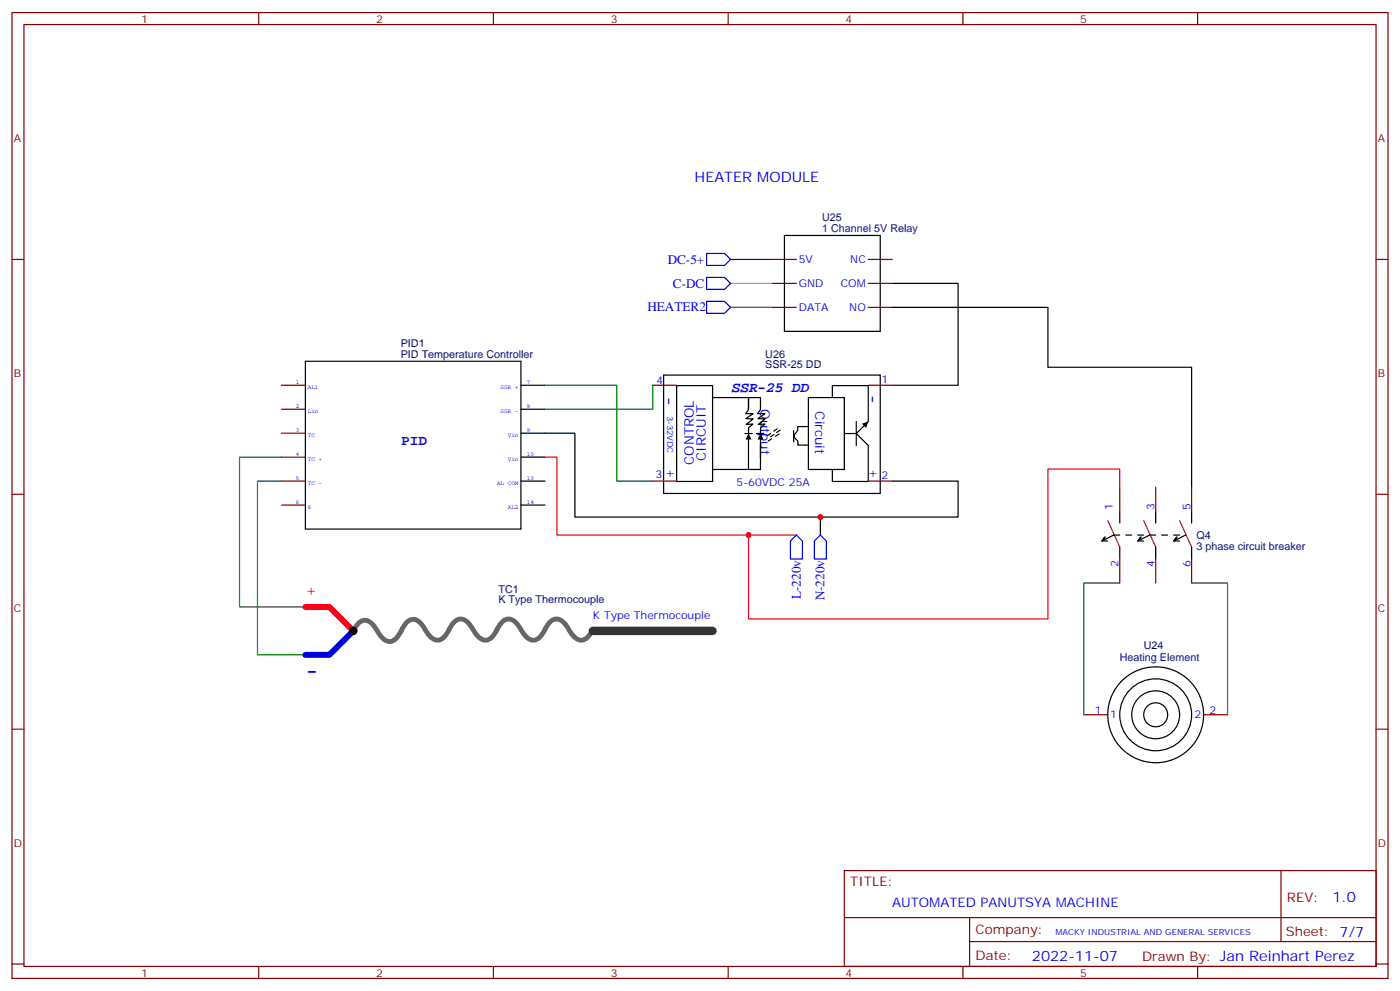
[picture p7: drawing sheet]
<svg xmlns="http://www.w3.org/2000/svg" width="412mm" height="292mm" viewBox="0 0 412 292" stroke-linecap="round" stroke-linejoin="round" font-family="sans-serif">
<g fill="none" stroke="#870000" stroke-width=".35">
<path d="M3.5 3.7h405.4v284.3h-405.4zM7.1 7.2h398.2v277.3h-398.2zM76.2 3.7v3.5M145.3 3.7v3.5M214.5 3.7v3.5M283.6 3.7v3.5M352.8 3.7v3.5M3.5 76.4h3.6M227.5 76.4h7.1M255.8 76.4h7M405.3 76.4h3.6M227.5 83.4h7.1"/>
<path d="M227.5 90.5h7.1M255.8 83.4h7M255.8 90.5h7M82.9 113.4h7.1M192.3 113.4h7M255.8 113.4h7M82.9 120.5h7.1M82.9 127.5h7.1M82.9 134.6h7.1M3.5 145.5h3.6M82.9 141.6h7.1M82.9 148.7h7.1"/>
<path d="M192.3 141.6h7M255.8 141.6h7M329.8 143.4v7.1M340.4 143.4v7.1M351 143.4v7.1M405.3 145.5h3.6M329.8 164.6v7M340.4 164.6v7M351 164.6v7M3.5 214.7h3.6M319.3 210.4h7M354.5 210.4h7.1"/>
<path d="M405.3 214.7h3.6M248.7 256.3h156.6v28.2h-156.6zM377.3 256.3v20.9M248.7 270.1h156.5M285.6 277.2h119.6M285.6 270.1v14.2M3.5 283.8h3.6M76.2 284.5v3.5M145.3 284.5v3.5M214.5 284.5v3.5M283.6 284.5v3.5M352.8 284.5v3.5"/>
<path d="M405.3 283.8h3.6"/>
</g>
<path d="M215.2 90.5h12.3M160.5 113.4h21.2v28.2h10.6M192.3 113.4v7.1h-31.8M82.9 134.6h-12.3v44.1h19.4M82.9 141.6h-7.1v51.2h14.2M329.8 171.6h-10.5v38.8M351 171.6h10.6v38.8" fill="none" stroke="#008700" stroke-width=".35"/>
<path d="M208.1 74.6h5.3l1.8 1.8-1.8 1.7h-5.3zM215.2 76.4h12.3M208.1 88.7h5.3l1.8 1.8-1.8 1.8h-5.3zM208.1 81.7h5.3l1.8 1.7-1.8 1.8h-5.3zM234.6 157.5l1.8 1.8v5.3h-3.6v-5.3zM241.7 157.5l1.7 1.8v5.3h-3.5v-5.3z" fill="none" stroke="#00f" stroke-width=".35"/>
<path d="M215.2 83.4h12.3" fill="none" stroke="#f0f" stroke-width=".35"/>
<g fill="none" stroke="#000" stroke-width=".35">
<path d="M231.1 69.3h28.2v28.2h-28.2zM262.8 83.4h19.4v30h-19.4M262.8 90.5h45.9v17.6h42.3v35.3M90 106.4h63.5v49.4h-63.5zM153.5 113.4h7M195.5 110.4h63.8v34.9h-63.8zM199.3 113.5h10.6v28.2h-10.6zM209.9 117h14.1v3.6l-.8 1.2h2.2l-2.2 1.4 2.2 .1-2.1 1.7 2-.2-1.3 1.1v1.6M220.5 117v3.6v-3.6M238.1 117h10.6v21.2h-10.6zM245.2 117v-3.5h10.6v10.6l-3.6 3.5M153.5 127.5h15.8v24.7h72.4v5.3"/>
<path d="M153.5 120.5h7M153.5 134.6h7M219.4 127.6h2.2M220.5 120.6l-.8 1.2h2.1l-2.1 1.4 2.2 .1-2.1 1.7 2-.2-1.3 1.1v1.6M220.5 127.6v10.6M222.8 127.6h2.2M224 134.7v-3.5v7h-14.1M224 127.6v3.6M227 127.6l-1 .7M227.3 129.2l-1 .7M228 127.9l-1 .7M228.9 126.3l-1 .6"/>
<path d="M229.4 127.8l-1 .6M229.8 126.6l-1 .7M233.8 126.7v3.4M237.9 125.6h-2.9v1.1l-1 1.2v.9l1 1.1v1.1l3 .1M248.7 127.6h3.5M252.2 127.6l3.6 3.6v10.5h-10.6v-3.5M252.2 124.1v7.1M153.5 141.6h7M153.5 148.7h7M262.8 141.6h19.4v10.6h-40.5M325.6 158.1l-.9 1.1M329.8 150.5v3.5"/>
<path d="M329.8 157.5h-1.7l-3.5 1.8h1.7M331.6 157.5h1.8M335.1 157.5h1.8M336.1 158.1l-.9 1.1M340.4 150.5v3.5M340.4 157.5h-1.7l-3.6 1.8h1.8M342.2 157.5h1.8M345.7 157.5h1.8M346.7 158.1l-.9 1.1M349.2 157.5l-3.5 1.8h1.8M351 150.5v3.5M329.8 161v3.6"/>
<path d="M340.4 161v3.6M351 161v3.6"/>
<circle cx="340.4" cy="210.4" r="14.1"/>
<circle cx="340.4" cy="210.4" r="7.1"/>
<circle cx="340.4" cy="210.4" r="10.6"/>
<circle cx="340.4" cy="210.4" r="3.5"/>
</g>
<path d="M160.5 134.6h3.5v22.9h70.6M329.8 143.4v-5.3h-21.1v44.1h-88.2v-24.7" fill="none" stroke="#f00" stroke-width=".35"/>
<path d="M220.5 127.6l.9 1.8h-1.8zM224 127.6l.9 1.8h-1.8zM253.9 124.7l1.9-.6-.7 1.9z" fill="#000"/>
<path d="M90 178.7h7l7.1 7" fill="none" stroke="#f00" stroke-width="1.8"/>
<path d="M104.1 185.7l-7.1 7.1h-7" fill="none" stroke="#00c" stroke-width="1.8"/>
<path d="M174.6 185.3a4.4 4.4 0 0 1-3.4 3.2 5.7 5.7 0 0 1-3.7-3.3l-.5-.8a3.6 3.6 0 0 0-3.9-2l-.8 .5-.9 1-.9 1.4a4.4 4.4 0 0 1-3.4 3.2 5.7 5.7 0 0 1-3.7-3.3l-.5-.8a3.6 3.6 0 0 0-3.9-2l-.8 .5-.9 1-.9 1.4a4.4 4.4 0 0 1-3.4 3.2 5.7 5.7 0 0 1-3.7-3.3l-.6-.8a3.6 3.6 0 0 0-3.8-2l-.9 .5-.8 1-.9 1.4a4.4 4.4 0 0 1-3.4 3.2 5.7 5.7 0 0 1-3.7-3.3 4.7 4.7 0 0 0-3.9-2.8 5.1 5.1 0 0 0-3.1 3.3 4.4 4.4 0 0 1-3.4 3.2 5.7 5.7 0 0 1-3.7-3.3l-.6-.9a3.6 3.6 0 0 0-3.8-1.9l-.9 .5-.9 1-.8 1.4" fill="none" stroke="#666" stroke-width="1.4"/>
<circle cx="104.1" cy="185.7" r="1.06" fill="#000" stroke="#000" stroke-width=".35"/>
<path d="M174.6 185.7h35.3" fill="none" stroke="#333" stroke-width="2.5"/>
<path d="M326.3 153.3l3.5 7.7M336.9 153.3l3.5 7.7M347.5 153.3l3.5 7.7" fill="none" stroke="#8c2424" stroke-width=".35"/>
<g fill="#c00">
<circle cx="241.7" cy="152.2" r=".88"/>
<circle cx="220.5" cy="157.5" r=".88"/>
</g>
<text font-size="8.5" fill="#00f" x="90" y="199.8">-</text>
<g font-size="5.6" fill="#00f">
<text x="195.6" y="116.8" transform="rotate(90 195.6 116.8)">-</text>
<text x="255.6" y="116.4" transform="rotate(90 255.6 116.4)">-</text>
</g>
<g font-size="4.2" fill="#00f">
<text x="204.6" y="53.4">HEATER MODULE</text>
<text x="215.5" y="115.3">SSR-25 DD</text>
<text x="118.2" y="131.1">PID</text>
<text x="392.5" y="265.6">1.0</text>
<text x="304" y="282.9">2022-11-07</text>
</g>
<text font-size="4.2" fill="#f00" x="90" y="175.2">+</text>
<g font-size="3.9" fill="#00f">
<text x="196.7" y="77.6">DC-5+</text>
<text x="198.2" y="84.6">C-DC</text>
<text x="190.7" y="91.7">HEATER2</text>
<text x="224" y="120.5" transform="rotate(90 224 120.5)">Output</text>
<text x="240.2" y="121.1" transform="rotate(90 240.2 121.1)">Circuit</text>
<text x="204.3" y="136.8" transform="rotate(-90 204.3 136.8)">CONTROL</text>
<text x="207.9" y="135.7" transform="rotate(-90 207.9 135.7)">CIRCUIT</text>
<text x="195.8" y="140.3">+</text>
<text x="255.7" y="140.4">+</text>
<text x="235.9" y="176.4" transform="rotate(-90 235.9 176.4)">L-220v</text>
<text x="242.9" y="176.8" transform="rotate(-90 242.9 176.8)">N-220v</text>
<text x="262.8" y="266.9">AUTOMATED PANUTSYA MACHINE</text>
</g>
<g font-size="3.9" fill="#800">
<text x="250.5" y="260.9">TITLE:</text>
<text x="379.1" y="265.6">REV:</text>
<text x="287.4" y="275.1">Company:</text>
<text x="378.7" y="275.7">Sheet: 7/7</text>
<text x="287.4" y="282.8">Date:</text>
<text x="336.4" y="282.8">Drawn By: Jan Reinhart Perez</text>
</g>
<g font-size="3.2" fill="#800">
<text x="41.6" y="6.7">1</text>
<text x="110.8" y="6.7">2</text>
<text x="179.9" y="6.7">3</text>
<text x="249.1" y="6.7">4</text>
<text x="318.2" y="6.7">5</text>
<text x="4.1" y="41.8">A</text>
<text x="405.9" y="41.8">A</text>
<text x="4.1" y="110.9">B</text>
<text x="405.9" y="110.9">B</text>
<text x="4.1" y="180.1">C</text>
<text x="405.9" y="180.1">C</text>
<text x="4.1" y="249.2">D</text>
<text x="405.9" y="249.2">D</text>
<text x="41.6" y="287.5">1</text>
<text x="110.8" y="287.5">2</text>
<text x="179.9" y="287.5">3</text>
<text x="249.1" y="287.5">4</text>
<text x="318.2" y="287.5">5</text>
</g>
<g font-size="3.2" fill="#000080">
<text x="242.2" y="65">U25</text>
<text x="242.2" y="68.3">1 Channel 5V Relay</text>
<text x="118.1" y="105.3">PID Temperature Controller</text>
<text x="118.1" y="102.1">PID1</text>
<text x="225.4" y="105.5">U26</text>
<text x="225.4" y="108.5">SSR-25 DD</text>
<text x="352.4" y="161.9">3 phase circuit breaker</text>
<text x="352.4" y="158.7">Q4</text>
<text x="146.8" y="177.6">K Type Thermocouple</text>
<text x="146.8" y="174.4">TC1</text>
<text x="336.9" y="191">U24</text>
<text x="329.8" y="194.6">Heating Element</text>
</g>
<g font-size="3.2" fill="#00f">
<text x="235.3" y="77.4">5V</text>
<text x="250.5" y="77.4">NC</text>
<text x="235.3" y="84.5">GND</text>
<text x="247.7" y="84.5">COM</text>
<text x="235.3" y="91.5">DATA</text>
<text x="250.2" y="91.5">NO</text>
<text x="193.4" y="113.2">4</text>
<text x="259.6" y="112.8">1</text>
<text x="193.1" y="140.7">3</text>
<text x="217" y="143.2">5-60VDC 25A</text>
<text x="259.6" y="141">2</text>
<text x="327.7" y="150.1" transform="rotate(-90 327.7 150.1)">1</text>
<text x="340.1" y="150.1" transform="rotate(-90 340.1 150.1)">3</text>
<text x="350.7" y="150.1" transform="rotate(-90 350.7 150.1)">5</text>
<text x="329.5" y="166.9" transform="rotate(-90 329.5 166.9)">2</text>
<text x="340.1" y="166.9" transform="rotate(-90 340.1 166.9)">4</text>
<text x="350.7" y="166.9" transform="rotate(-90 350.7 166.9)">6</text>
<text x="174.6" y="182.2">K Type Thermocouple</text>
<text x="322.5" y="210.1">1</text>
<text x="327" y="211.5">1</text>
<text x="351.8" y="211.5">2</text>
<text x="356.3" y="210.1">2</text>
</g>
<g font-size="2.5" fill="#00f">
<text x="196.5" y="122.3" transform="rotate(90 196.5 122.3)">3-32VDC</text>
<text x="310.9" y="275.1">MACKY INDUSTRIAL AND GENERAL SERVICES</text>
</g>
<g font-size="1.8" fill="#00f">
<text x="87.1" y="113.1">1</text>
<text x="155.2" y="113.1">7</text>
<text x="90.7" y="114.5">AL1</text>
<text x="147.5" y="114.5">SSR +</text>
<text x="87.1" y="120.1">2</text>
<text x="90.7" y="121.5">Lin</text>
<text x="147.5" y="121.5">SSR -</text>
<text x="155.2" y="120.1">8</text>
<text x="87.1" y="127.2">3</text>
<text x="90.7" y="128.6">TC</text>
<text x="149.6" y="128.6">Vin</text>
<text x="155.2" y="127.2">9</text>
<text x="87.1" y="134.2">4</text>
<text x="90.7" y="135.6">TC +</text>
<text x="149.6" y="135.6">Vin</text>
<text x="155.2" y="134.2">10</text>
<text x="87.1" y="141.3">5</text>
<text x="90.7" y="142.7">TC -</text>
<text x="146.4" y="142.7">AL COM</text>
<text x="155.2" y="141.3">13</text>
<text x="87.1" y="148.3">6</text>
<text x="90.7" y="149.8">6</text>
<text x="149.6" y="149.8">AL2</text>
<text x="155.2" y="148.3">14</text>
</g>
</svg>
